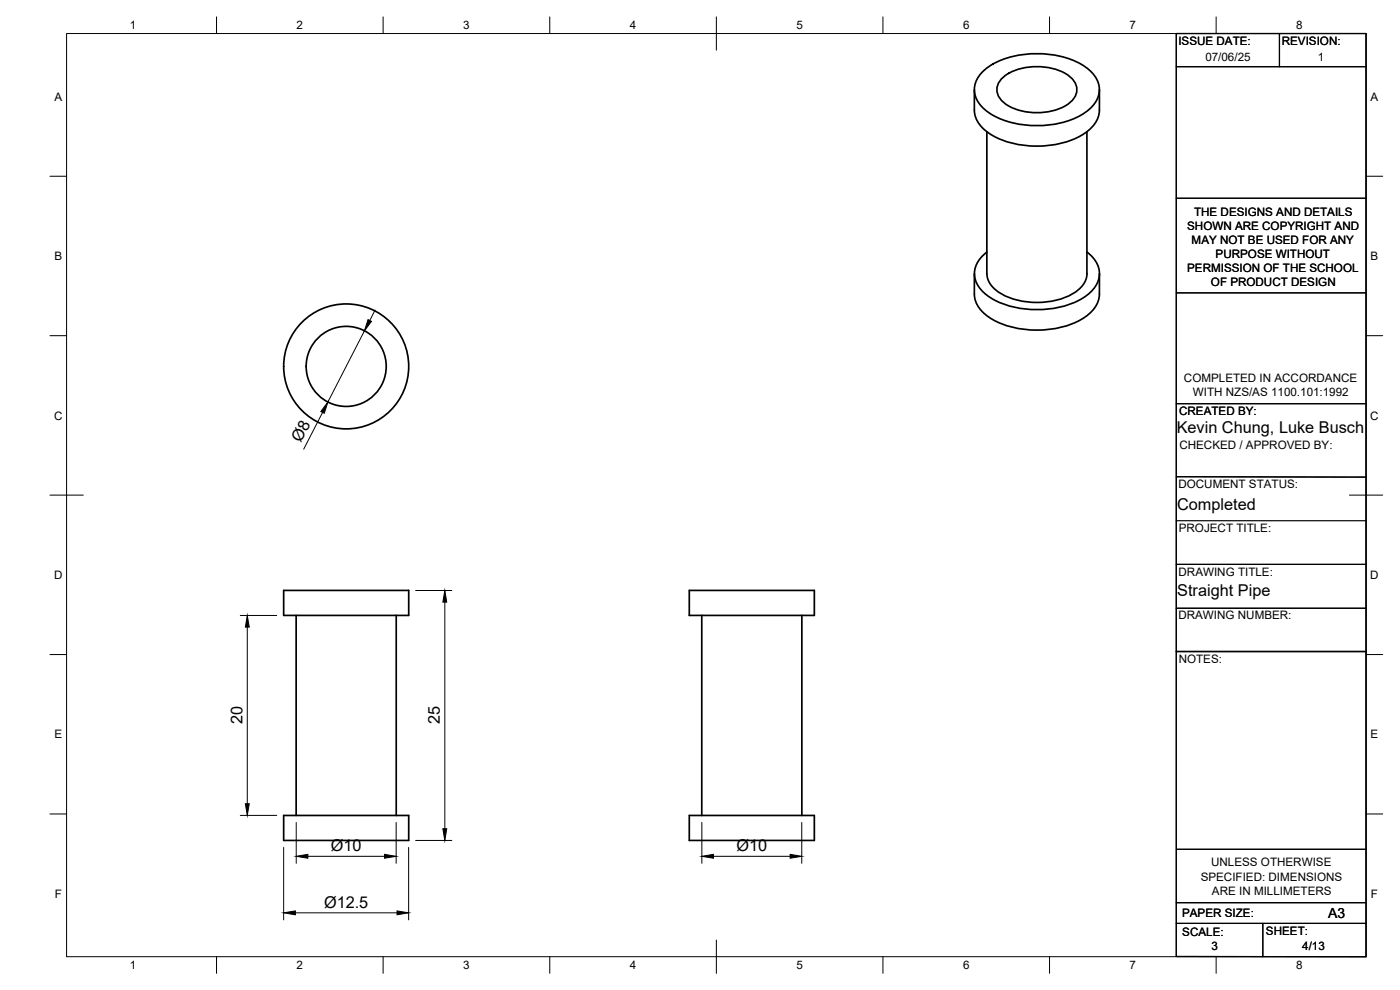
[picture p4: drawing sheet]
<svg xmlns="http://www.w3.org/2000/svg" width="420mm" height="297mm" viewBox="0 0 420 297" stroke-linecap="round" stroke-linejoin="round" font-family="sans-serif">
<!-- layer: Visible -->
<g fill="none" stroke="#000" stroke-width=".51">
<path d="M292.4 26.9v6.1a9.4 9.4 0 0 0 5.5 7.7 29 29 0 0 0 27.8-.8 8.9 8.9 0 0 0 4.2-6.9v-6.1M295.4 21.1a26.2 26.2 0 0 1 20-4.7 21 21 0 0 1 12.6 5.7 7.1 7.1 0 0 1-1 10.6 26.2 26.2 0 0 1-20 4.7 21 21 0 0 1-12.6-5.7 7.1 7.1 0 0 1 1-10.6zM296.2 39.5v42.6M300.7 23.5a16.6 16.6 0 0 1 14-3.2 10.8 10.8 0 0 1 8.1 4.8 5.2 5.2 0 0 1-3.1 6.7 18.4 18.4 0 0 1-18.1-.7 4.7 4.7 0 0 1-.9-7.6zM326.2 39.5v42.6a8.2 8.2 0 0 1-5.6 6.7 23.2 23.2 0 0 1-21.1-1.3 6.9 6.9 0 0 1-3.3-5.4M296.2 75.6a7.4 7.4 0 0 0-2.9 9.7 16.3 16.3 0 0 0 11.2 6.9 29.2 29.2 0 0 0 20.8-2.9 8.1 8.1 0 0 0 4.2-9.5 9.8 9.8 0 0 0-3.3-4.2M292.4 82.1v6.1a9.4 9.4 0 0 0 5.5 7.7 29 29 0 0 0 27.8-.8 8.9 8.9 0 0 0 4.2-6.9v-6.1M85.1 177.2h37.6v7.4h-37.6zM206.9 177.2h37.5v7.4h-37.5zM88.9 184.6v60.1M118.9 184.6v60.1M210.6 184.6v60.1"/>
<path d="M240.6 184.6v60.1M85.1 244.7h37.6v7.5h-37.6zM206.9 244.7h37.5v7.5h-37.5z"/>
<circle cx="103.9" cy="109.9" r="18.8"/>
<circle cx="103.9" cy="109.9" r="12"/>
</g>
<!-- layer: BORDER -->
<g fill="none" stroke="#000" stroke-width=".3">
<path d="M20 10.1h390v276.9h-390zM65 5.1v5M115 5.1v5M165 5.1v5M215 5.1v10M265 5.1v5M315 5.1v5M365 5.1v5M15 52.9h5M410 52.9h5M15 100.7h5M410 100.7h5"/>
<path d="M15 148.6h10M405 148.6h10M15 196.4h5M410 196.4h5M15 244.2h5M410 244.2h5M65 287v5M115 287v5M165 287v5M215 282.1v9.9M265 287v5M315 287v5"/>
<path d="M365 287v5"/>
</g>
<!-- layer: TITLEBLOCK -->
<g fill="none" stroke="#000" stroke-width=".36">
<path d="M353 10.1h57v276.9h-57zM384 10.1v9.9M353 20h57M353 59.5h57M353 87.9h57M353 121.1h57M353 156.2h57M353 143l57 .2M353 169.3h57M353 195.5h57M353 182.5h57M353.1 254.8h57"/>
<path d="M353 270.8h56.9M353 277.1h57M379 277.1v9.9"/>
</g>
<!-- layer: FD_Dimensions -->
<g fill="none" stroke="#000" stroke-width=".3">
<path d="M109.4 99.3l-11 21.3M112.6 93l-1.6 3.2M96.8 123.7l-5.7 11.1M124.7 177.2h10.9M72.1 184.7h10.9M74.2 188.2v53M133.5 180.7v68M72.1 244.7h10.9M85.1 254.3v21.7M88.9 246.8v12.2M92.4 256.9h23M118.9 246.8v12.2"/>
<path d="M122.6 254.3v21.7M124.7 252.2h10.9M210.6 246.8v12.2M214.1 256.9h23M240.6 246.8v12.2M88.6 273.9h30.5"/>
</g>
<path d="M110.4 95.9l1.1 .5-2.1 2.9zM98.4 120.6l-1.1 3.4-1-.5zM74.2 184.7l.6 3.5h-1.2zM133.5 177.2l.6 3.5h-1.2zM73.6 241.2h1.2l-.6 3.5zM88.9 256.9l3.5-.6v1.2zM115.4 256.3l3.5 .6-3.5 .6zM132.9 248.7h1.2l-.6 3.5zM210.6 256.9l3.5-.6v1.2zM237.1 256.3l3.5 .6-3.5 .6zM85.1 273.9l3.5-.6v1.2zM119.1 273.3l3.5 .6-3.5 .6z" fill="#000" stroke="#000" stroke-width=".3"/>
<g font-size="4.9">
<text x="353.1" y="129.9">Kevin Chung, Luke Busch</text>
<text x="90.3" y="133" transform="rotate(-63 90.3 133)">Ø8</text>
<text x="353.3" y="153">Completed</text>
<text x="353.3" y="178.7">Straight Pipe</text>
<text x="72.7" y="217.3" transform="rotate(-90 72.7 217.3)">20</text>
<text x="132" y="217.3" transform="rotate(-90 132 217.3)">25</text>
<text x="99.3" y="255.4">Ø10</text>
<text x="221" y="255.4">Ø10</text>
<text x="97.2" y="272.4">Ø12.5</text>
</g>
<text font-size="4.2" x="398.6" y="275.5">A3</text>
<g font-size="3.5">
<text x="39" y="8.8">1</text>
<text x="89" y="8.8">2</text>
<text x="139" y="8.8">3</text>
<text x="189" y="8.8">4</text>
<text x="239" y="8.8">5</text>
<text x="289" y="8.8">6</text>
<text x="339" y="8.8">7</text>
<text x="389" y="8.8">8</text>
<text x="353.7" y="13.6">ISSUE DATE:</text>
<text x="384.7" y="13.6">REVISION:</text>
<text x="361.7" y="18.2">07/06/25</text>
<text x="395.5" y="18.2">1</text>
<text x="16.3" y="30.2">A</text>
<text x="411.3" y="30.2">A</text>
<text x="358.4" y="64.7">THE DESIGNS AND DETAILS</text>
<text x="356.3" y="68.9">SHOWN ARE COPYRIGHT AND</text>
<text x="357.6" y="73.1">MAY NOT BE USED FOR ANY</text>
<text x="364.8" y="77.4">PURPOSE WITHOUT</text>
<text x="16.3" y="78">B</text>
<text x="356.3" y="81.6">PERMISSION OF THE SCHOOL</text>
<text x="411.3" y="78">B</text>
<text x="363.4" y="85.8">OF PRODUCT DESIGN</text>
<text x="355.3" y="114.6">COMPLETED IN ACCORDANCE</text>
<text x="358" y="118.8">WITH NZS/AS 1100.101:1992</text>
<text x="16.2" y="125.9">C</text>
<text x="353.9" y="124.6">CREATED BY:</text>
<text x="411.2" y="125.9">C</text>
<text x="353.9" y="134.7">CHECKED / APPROVED BY:</text>
<text x="353.7" y="146.4">DOCUMENT STATUS:</text>
<text x="353.8" y="159.8">PROJECT TITLE:</text>
<text x="16.2" y="173.7">D</text>
<text x="353.7" y="172.7">DRAWING TITLE:</text>
<text x="411.2" y="173.7">D</text>
<text x="353.7" y="185.9">DRAWING NUMBER:</text>
<text x="353.8" y="198.9">NOTES:</text>
<text x="16.3" y="221.6">E</text>
<text x="411.3" y="221.6">E</text>
<text x="363.5" y="260">UNLESS OTHERWISE</text>
<text x="16.4" y="269.4">F</text>
<text x="360.3" y="264.2">SPECIFIED: DIMENSIONS</text>
<text x="363.7" y="268.4">ARE IN MILLIMETERS</text>
<text x="411.4" y="269.4">F</text>
<text x="354.8" y="275.2">PAPER SIZE:</text>
<text x="354.8" y="280.8">SCALE:</text>
<text x="379.9" y="280.6">SHEET:</text>
<text x="363.6" y="284.9">3</text>
<text x="390.8" y="285">4/13</text>
<text x="39" y="290.8">1</text>
<text x="89" y="290.8">2</text>
<text x="139" y="290.8">3</text>
<text x="189" y="290.8">4</text>
<text x="239" y="290.8">5</text>
<text x="289" y="290.8">6</text>
<text x="339" y="290.8">7</text>
<text x="389" y="290.8">8</text>
</g>
</svg>
